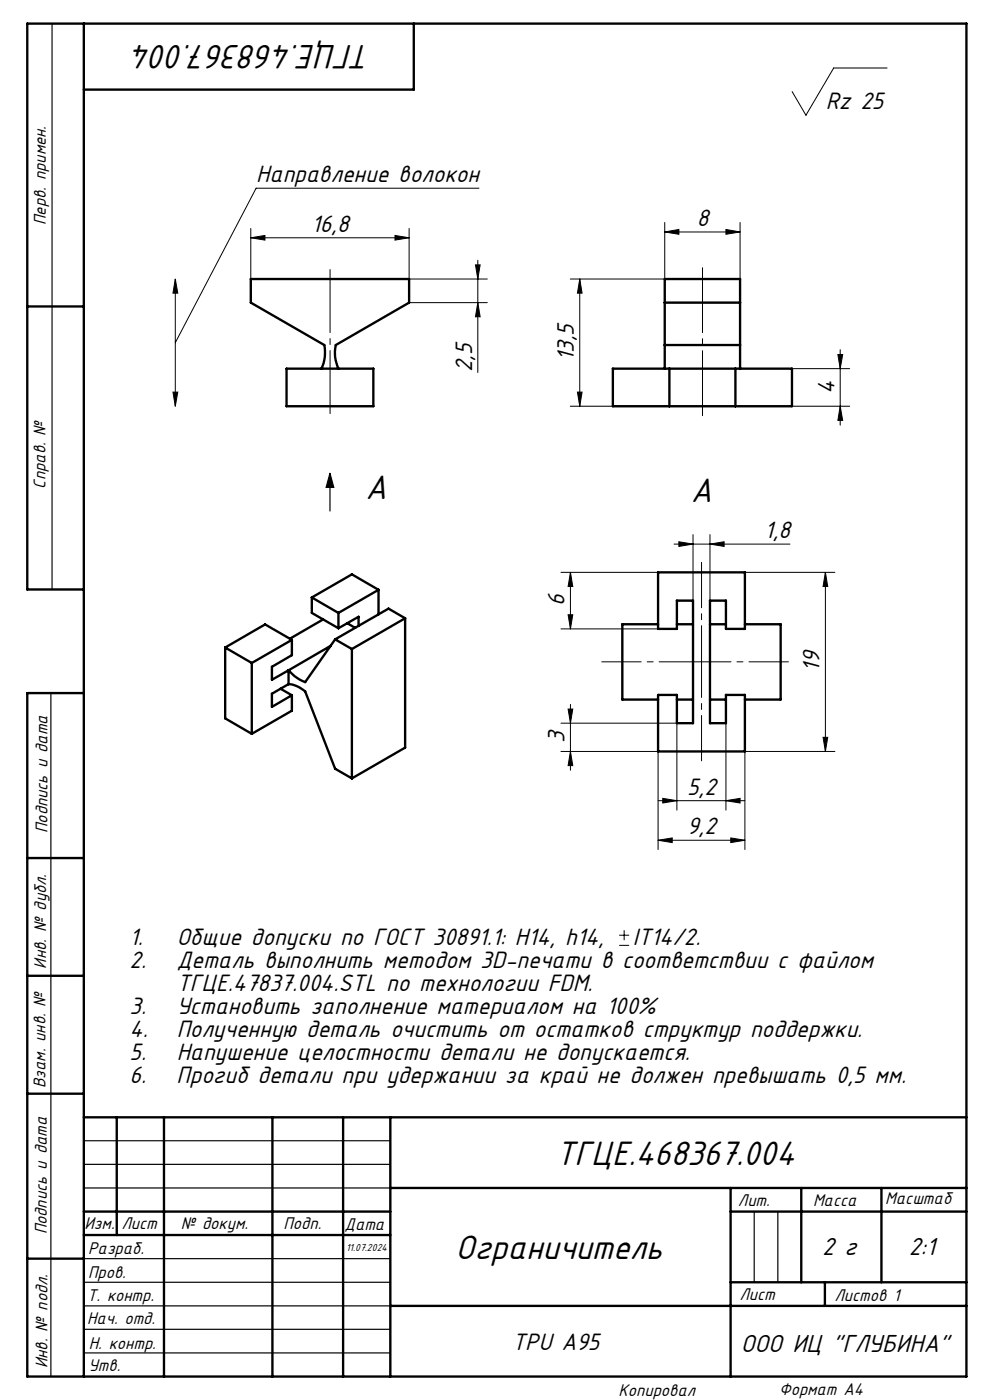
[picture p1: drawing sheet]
<svg xmlns="http://www.w3.org/2000/svg" width="210mm" height="297mm" viewBox="0 0 210 297" stroke-linecap="round" stroke-linejoin="round" font-family="sans-serif">
<g fill="none" stroke="#000" stroke-width=".21">
<path d="M188.2 14.4h-11.4l-5.8 10-3-5M101.6 39.9h-47.3l-17.1 32.8M37.2 59.2l.5 3h-1zM37.2 59.2v27M53.2 50.4l3-.5v1zM53.2 48.5v10.7M53.2 50.4h33.6M83.8 49.9l3 .5-3 .5zM86.8 48.5v10.7h16.6M100.9 56.2h.9l-.4 3zM101.4 55.2v23.8M121 59.2h20"/>
<path d="M123 59.2l.5 3h-1zM123 59.2v27M141 49.2l3-.5v1zM141 47.2v17M141 49.2h16M154 48.7l3 .5-3 .5zM157 47.2v17M86.8 64.2h16.6M101.4 64.2l.4 3h-.9zM168 78.2h12.2M177.7 75.2h1.1l-.6 3zM178.2 74.2v16"/>
<path d="M36.7 83.2h1l-.5 3zM121 86.2h9M122.5 83.2h1l-.5 3zM168 86.2h12.2M178.2 86.2l.6 3h-1.1zM143 115.4h24.6M144 114.9l3 .5-3 .5zM147 113.4v14M150.6 115.4l3-.5v1zM150.6 113.4v14M119 121.4h20.6M119 133.4h20.6"/>
<path d="M120.5 130.4h1l-.5 3zM121 121.4l.5 3h-1zM121 121.4v12M158 121.4h19.1M175.1 121.4l.5 3h-1zM175.1 121.4v38M119 159.4h20.6v20.8M119 153.4h24.6v18.5M120.5 150.4h1l-.5 3zM121 159.4l.5 3h-1zM121 149.4v14M154 153.4v18.5"/>
<path d="M174.6 156.4h1l-.5 3zM177.1 159.4h-19.1v20.8M139.6 178.3l3-.5v.9zM139.6 178.3h18.4M139.6 169.9h18.4M140.6 169.4l3 .5-3 .5zM154 169.9l3-.5v1zM155 177.8l3 .5-3 .4zM131.3 198.4h2.2M132.4 197.3v2.2M131.3 200.6h2.2"/>
</g>
<g fill="none" stroke="#000" stroke-width=".25">
<path d="M11 5v120.1M70 100.4l.8 3h-1.6zM70 100.4v8M10.8 147v145M17.8 252h65M17.8 242h65M17.8 247h65M160 257v15M165 257v15M17.8 277h65M17.8 267h65M17.8 272h65"/>
<path d="M17.8 282h65M17.8 287h65"/>
</g>
<path d="M70 87.7v-30.5" fill="none" stroke="#000" stroke-width=".21" stroke-dasharray="15.2 1.3 1.3 1.3" stroke-dashoffset="1.9"/>
<path d="M148.8 161.4v-42.1" fill="none" stroke="#000" stroke-width=".21" stroke-dasharray="15.2 1.3 1.3 1.3" stroke-dashoffset="5.6"/>
<path d="M167.2 140.4h-39.6" fill="none" stroke="#000" stroke-width=".21" stroke-dasharray="15.2 1.3 1.3 1.3" stroke-dashoffset="6.9"/>
<path d="M149 56.8v31.4" fill="none" stroke="#000" stroke-width=".21" stroke-dasharray="15.2 1.3 1.3 1.3" stroke-dashoffset="1.5"/>
<g fill="none" stroke="#000" stroke-width=".5">
<path d="M17.8 5v287M87.8 5v14h-70M5.8 65h12M60.8 78.2h18.4v8h-18.4zM68.2 78.2a8 8 0 0 0 .6-5l-15.6-9v-5h33.6v5l-15.6 9a7.7 7.7 0 0 0 .6 5M130 78.2h38v8h-38zM141 73.2v5M141 73.2v-14h16v14M141 64.2h16M141 73.2h16M142 78.2v8M156 78.2v8"/>
<path d="M157 73.2v5M17.8 125.1h-12v-120.1h199.2v287h-199.2v-145h12M47.8 137.4l5.6 3.2M47.8 137.4v15l5.6 3.3M61.9 135.7v3.3l-4.2 2.5v2.7l3.5-2M61.9 135.7l-8.5 4.9M61.9 135.7l-5.7-3.2-8.4 4.9M66.1 126.7l5.7 3.3M66.1 126.7v3.3l5.7 3.3M68.5 131.4l-7 4.1M70.1 137l-8.9 5.2M71.1 135.6l-6.4 9.1a8.9 8.9 0 0 1-3.5-2.5"/>
<path d="M71.1 135.6l3.5 2.1M71.8 130v3.3M73.7 132.2l1.7 1M74.6 137.7v27.4M76.1 132.8v-2l-4.3 2.5M80.3 125.1l-5.7-3.3-8.5 4.9M80.3 125.1l-8.5 4.9M80.3 125.1v5.2M85.9 131.2v27.4l-11.3 6.5M85.9 131.2l-11.3 6.5M85.9 131.2l-3.5-2.1-11.3 6.5M139.6 121.4h18.4v12h-4v-6h-3.4v26h3.4v-6h4v12h-18.4v-12h4v6h3.4v-26h-3.4v6h-4z"/>
<path d="M139.6 132.4h-7.6v16h7.6M143.6 132.4h3.4M150.6 132.4h3.4M158 132.4h7.6v16h-7.6M53.4 140.6v15.1M59.5 146.1l2.4 1.4M61.2 145.1a6.1 6.1 0 0 1 3.5 1.6l6.4 16.4 3.5 2M61.2 142.2v2.9M61.2 145.1l-3.5 2.1v2.8l4.2-2.5M61.9 147.5v3.3l-8.5 4.9M143.6 148.4h3.4M150.6 148.4h3.4"/>
<path d="M5.8 182h12M5.8 207h12M5.8 232h12M17.8 237h187.2M24.8 237v25M34.8 237v55M57.8 237v55M72.8 237v55M82.8 237v55M17.8 257h65M82.8 252h122.2M155 252v40"/>
<path d="M155 257h50M170 252v20M187 252v20M5.8 267h12M17.8 262h65M82.8 277h122.2M155 272h50M175 272v5"/>
</g>
<g fill="#000">
<path d="M70 100.4l.8 3h-1.6z"/>
<path d="M53.2 50.4l3-.5v1zM83.8 49.9l3 .5-3 .5zM144 114.9l3 .5-3 .5zM150.6 115.4l3-.5v1zM139.6 178.3l3-.5v.9zM155 177.8l3 .5-3 .4z"/>
<path d="M141 49.2l3-.5v1zM154 48.7l3 .5-3 .5z"/>
<path d="M101.4 64.2l.4 3h-.9zM100.9 56.2h.9l-.4 3z"/>
<path d="M177.7 75.2h1.1l-.6 3zM178.2 86.2l.6 3h-1.1zM123 59.2l.5 3h-1zM122.5 83.2h1l-.5 3z"/>
<path d="M36.7 83.2h1l-.5 3zM37.2 59.2l.5 3h-1z"/>
<path d="M121 121.4l.5 3h-1zM120.5 130.4h1l-.5 3zM120.5 150.4h1l-.5 3zM121 159.4l.5 3h-1zM175.1 121.4l.5 3h-1zM174.6 156.4h1l-.5 3z"/>
<path d="M154 169.9l3-.5v1zM140.6 169.4l3 .5-3 .5z"/>
</g>
<g font-size="8">
<text x="78.8" y="9.6" transform="rotate(-180 78.8 9.6)">ТГЦЕ.468367.004</text>
<text x="77.6" y="105.8">A</text>
<text x="146.6" y="106.6">A</text>
<text x="117.9" y="247.1">ТГЦЕ.468367.004</text>
<text x="96.6" y="267.2">Ограничитель</text>
</g>
<g font-size="5.8">
<text x="174.4" y="266.3">2 г</text>
<text x="192.8" y="266.3">2:1</text>
<text x="157.1" y="286.8">ООО ИЦ &quot;ГЛУБИНА&quot;</text>
</g>
<g font-size="5.6">
<text x="175.2" y="23.2">Rz 25</text>
<text x="54.4" y="38.7">Направление волокон</text>
<text x="147.8" y="47.9">8</text>
<text x="66.1" y="49.2">16,8</text>
<text x="121.7" y="76.6" transform="rotate(-90 121.7 76.6)">13,5</text>
<text x="100.1" y="79" transform="rotate(-90 100.1 79)">2,5</text>
<text x="177" y="83.6" transform="rotate(-90 177 83.6)">4</text>
<text x="162.2" y="114.1">1,8</text>
<text x="119.8" y="128.6" transform="rotate(-90 119.8 128.6)">6</text>
<text x="173.8" y="142.5" transform="rotate(-90 173.8 142.5)">19</text>
<text x="119.8" y="157.6" transform="rotate(-90 119.8 157.6)">3</text>
<text x="145.7" y="168.6">5,2</text>
<text x="145.7" y="177">9,2</text>
<text x="27.5" y="200.5">1.</text>
<text x="37.5" y="200.5">Общие допуски по ГОСТ 30891.1: H14, h14,</text>
<text x="134.2" y="200.5">IT14/2.</text>
<text x="27.5" y="205.4">2.</text>
<text x="37.5" y="205.4">Деталь выполнить методом 3D-печати в соответствии с файлом</text>
<text x="27.5" y="215.2">3.</text>
<text x="37.5" y="210.3">ТГЦЕ.47837.004.STL по технологии FDM.</text>
<text x="37.5" y="215.2">Установить заполнение материалом на 100%</text>
<text x="27.5" y="220.1">4.</text>
<text x="37.5" y="220.1">Полученную деталь очистить от остатков структур поддержки.</text>
<text x="27.5" y="225">5.</text>
<text x="37.5" y="225">Напушение целостности детали не допускается.</text>
<text x="27.5" y="229.9">6.</text>
<text x="37.5" y="229.9">Прогиб детали при удержании за край не должен превышать 0,5 мм.</text>
<text x="108.6" y="286.4">TPU A95</text>
</g>
<g font-size="4">
<text x="9.7" y="47.7" transform="rotate(-90 9.7 47.7)">Перв. примен.</text>
<text x="9.7" y="103.7" transform="rotate(-90 9.7 103.7)">Справ. №</text>
<text x="10.1" y="176.7" transform="rotate(-90 10.1 176.7)">Подпись и дата</text>
<text x="9.8" y="205.5" transform="rotate(-90 9.8 205.5)">Инв. № дубл.</text>
<text x="9.7" y="230.9" transform="rotate(-90 9.7 230.9)">Взам. инв. №</text>
<text x="156.5" y="255.8">Лит.</text>
<text x="172.5" y="255.8">Масса</text>
<text x="187.8" y="255.5">Масштаб</text>
<text x="10" y="261.9" transform="rotate(-90 10 261.9)">Подпись и дата</text>
<text x="17.9" y="260.7">Изм.</text>
<text x="25.7" y="260.7">Лист</text>
<text x="38.3" y="260.7">№ докум.</text>
<text x="60.1" y="260.8">Подп.</text>
<text x="73.1" y="261">Дата</text>
<text x="18.7" y="266">Разраб.</text>
<text x="18.7" y="271">Пров.</text>
<text x="156.8" y="275.9">Лист</text>
<text x="177" y="275.9">Листов 1</text>
<text x="18.5" y="280.9">Нач. отд.</text>
<text x="18.5" y="276.1">Т. контр.</text>
<text x="18.8" y="286.1">Н. контр.</text>
<text x="10.1" y="290.3" transform="rotate(-90 10.1 290.3)">Инв. № подл.</text>
<text x="18.8" y="290.9">Утв.</text>
<text x="131.2" y="296.2">Копировал</text>
<text x="165.3" y="295.9">Формат А4</text>
</g>
<text font-size="2.4" x="73.4" y="265.3">11.07.2024</text>
</svg>
